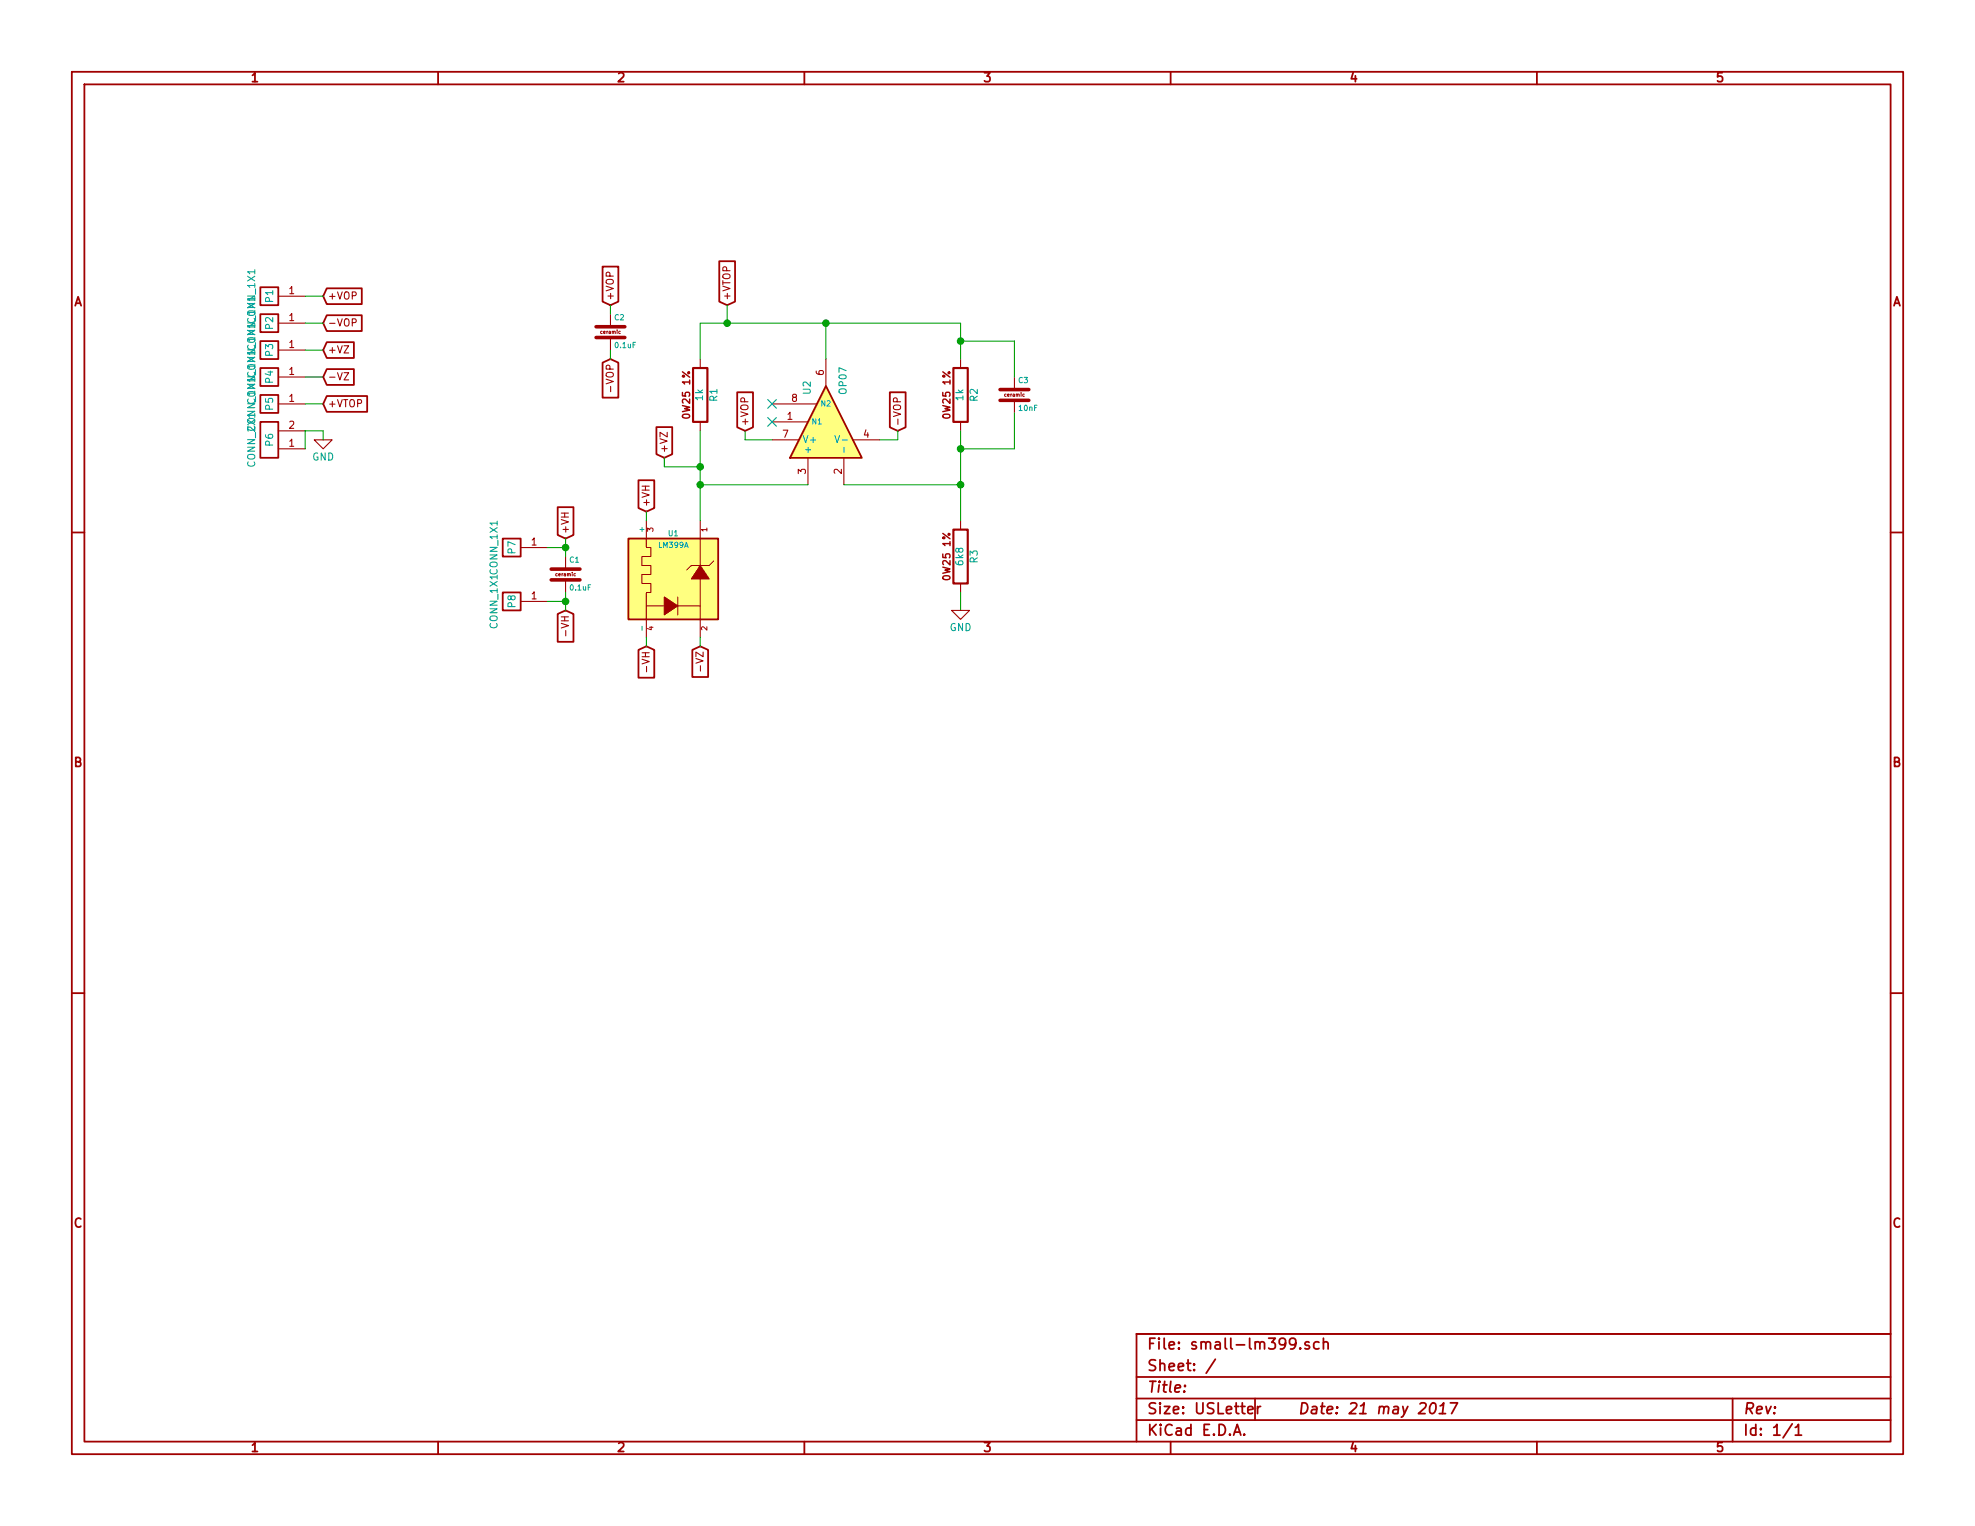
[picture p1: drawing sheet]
EESchema Schematic File Version 2
LIBS:PL_analog_ICs
LIBS:PL_capacitors
LIBS:PL_comms
LIBS:PL_connectors
LIBS:PL_diodes
LIBS:PL_displays
LIBS:PL_inductors
LIBS:PL_LEDs
LIBS:PL_microcontrollers
LIBS:PL_mounting_holes
LIBS:PL_opamps
LIBS:PL_opto
LIBS:PL_power
LIBS:PL_references
LIBS:PL_regulators
LIBS:PL_relays
LIBS:PL_resistors
LIBS:PL_switchers
LIBS:PL_switches
LIBS:PL_transistors
LIBS:power
LIBS:device
LIBS:transistors
LIBS:conn
LIBS:linear
LIBS:regul
LIBS:74xx
LIBS:cmos4000
LIBS:adc-dac
LIBS:memory
LIBS:xilinx
LIBS:special
LIBS:microcontrollers
LIBS:dsp
LIBS:microchip
LIBS:analog_switches
LIBS:motorola
LIBS:texas
LIBS:intel
LIBS:audio
LIBS:interface
LIBS:digital-audio
LIBS:philips
LIBS:display
LIBS:cypress
LIBS:siliconi
LIBS:opto
LIBS:atmel
LIBS:contrib
LIBS:valves
EELAYER 27 0
EELAYER END
$Descr USLetter 11000 8500
encoding utf-8
Sheet 1 1
Title ""
Date "21 may 2017"
Rev ""
Comp ""
Comment1 ""
Comment2 ""
Comment3 ""
Comment4 ""
$EndDescr
$Comp
L LM399A U1
U 1 1
P 3750 3200
F 0 "U1" H 3750 3425 30  0000 C CNN
F 1 "LM399A" H 3750 3360 30  0000 C CNN
F 2 "~" H 3700 3000 60  0000 C CNN
F 3 "~" H 3700 3000 60  0000 C CNN
	1    3750 3200
	1    0    0    -1  
$EndComp
$Comp
L OP07 U2
U 1 1
P 4600 2350
F 0 "U2" H 4750 2450 40  0000 L CNN
F 1 "OP07" H 4750 2250 40  0000 L CNN
F 2 "~" H 4600 2350 50  0000 C CNN
F 3 "~" H 4600 2350 50  0000 C CNN
	1    4600 2350
	0    -1   -1   0   
$EndComp
$Comp
L R_0W25_1PCT R2
U 1 1
P 5350 2200
F 0 "R2" V 5430 2200 40  0000 C CNN
F 1 "1k" V 5350 2200 40  0000 C CNN
F 2 "" V 5280 2200 30  0000 C CNN
F 3 "" H 5350 2200 30  0000 C CNN
	1    5350 2200
	1    0    0    -1  
$EndComp
Text GLabel 4150 2400 1    40   Input ~ 0
+VOP
Text GLabel 5000 2400 1    40   Input ~ 0
-VOP
Wire Wire Line
	4300 2450 4150 2450
Wire Wire Line
	4150 2450 4150 2400
NoConn ~ 4300 2350
NoConn ~ 4300 2250
Wire Wire Line
	4900 2450 5000 2450
Wire Wire Line
	5000 2450 5000 2400
$Comp
L R_0W25_1PCT R3
U 1 1
P 5350 3100
F 0 "R3" V 5430 3100 40  0000 C CNN
F 1 "6k8" V 5350 3100 40  0000 C CNN
F 2 "" V 5280 3100 30  0000 C CNN
F 3 "" H 5350 3100 30  0000 C CNN
	1    5350 3100
	1    0    0    -1  
$EndComp
Wire Wire Line
	4600 2000 4600 1800
Wire Wire Line
	3900 1800 5350 1800
Wire Wire Line
	5350 1800 5350 2000
Wire Wire Line
	5350 2400 5350 2900
Wire Wire Line
	4500 2700 3900 2700
Connection ~ 4600 1800
Connection ~ 3900 2700
Text GLabel 3600 2850 1    40   Input ~ 0
+VH
Wire Wire Line
	3600 2900 3600 2850
Text GLabel 3600 3600 3    40   Input ~ 0
-VH
Wire Wire Line
	3600 3550 3600 3600
Wire Wire Line
	4700 2700 5350 2700
Connection ~ 5350 2700
$Comp
L C_CER C3
U 1 1
P 5650 2200
F 0 "C3" H 5670 2260 30  0000 L BNN
F 1 "10nF" H 5670 2140 30  0000 L TNN
F 2 "" H 5688 2050 30  0000 C CNN
F 3 "" H 5650 2200 60  0000 C CNN
	1    5650 2200
	1    0    0    -1  
$EndComp
Wire Wire Line
	5350 1900 5650 1900
Wire Wire Line
	5650 1900 5650 2100
Connection ~ 5350 1900
Wire Wire Line
	5350 2500 5650 2500
Wire Wire Line
	5650 2500 5650 2300
Connection ~ 5350 2500
$Comp
L R_0W25_1PCT R1
U 1 1
P 3900 2200
F 0 "R1" V 3980 2200 40  0000 C CNN
F 1 "1k" V 3900 2200 40  0000 C CNN
F 2 "" V 3830 2200 30  0000 C CNN
F 3 "" H 3900 2200 30  0000 C CNN
	1    3900 2200
	1    0    0    -1  
$EndComp
Wire Wire Line
	3900 2000 3900 1800
Wire Wire Line
	3900 2400 3900 2900
$Comp
L C_CER C2
U 1 1
P 3400 1850
F 0 "C2" H 3420 1910 30  0000 L BNN
F 1 "0.1uF" H 3420 1790 30  0000 L TNN
F 2 "" H 3438 1700 30  0000 C CNN
F 3 "" H 3400 1850 60  0000 C CNN
	1    3400 1850
	1    0    0    -1  
$EndComp
Text GLabel 3150 3400 3    40   Input ~ 0
-VH
Text GLabel 3150 3000 1    40   Input ~ 0
+VH
$Comp
L C_CER C1
U 1 1
P 3150 3200
F 0 "C1" H 3170 3260 30  0000 L BNN
F 1 "0.1uF" H 3170 3140 30  0000 L TNN
F 2 "" H 3188 3050 30  0000 C CNN
F 3 "" H 3150 3200 60  0000 C CNN
	1    3150 3200
	1    0    0    -1  
$EndComp
Text GLabel 3400 1700 1    40   Input ~ 0
+VOP
Text GLabel 3400 2000 3    40   Input ~ 0
-VOP
Wire Wire Line
	3400 1950 3400 2000
Wire Wire Line
	3400 1700 3400 1750
Text GLabel 3700 2550 1    40   Input ~ 0
+VZ
Wire Wire Line
	3700 2550 3700 2600
Wire Wire Line
	3700 2600 3900 2600
Connection ~ 3900 2600
Text GLabel 3900 3600 3    40   Input ~ 0
-VZ
Wire Wire Line
	3900 3550 3900 3600
$Comp
L GND #PWR01
U 1 1
P 1800 2450
F 0 "#PWR01" H 1800 2250 50  0001 C CNN
F 1 "GND" H 1800 2350 40  0000 C CNN
F 2 "" H 1800 2450 50  0000 C CNN
F 3 "" H 1800 2450 50  0000 C CNN
	1    1800 2450
	1    0    0    -1  
$EndComp
Wire Wire Line
	5350 3300 5350 3400
Text GLabel 1800 1950 2    40   Input ~ 0
+VZ
Text GLabel 1800 2100 2    40   Input ~ 0
-VZ
Text GLabel 1800 1650 2    40   Input ~ 0
+VOP
Text GLabel 1800 1800 2    40   Input ~ 0
-VOP
Text GLabel 4050 1700 1    40   Input ~ 0
+VTOP
Wire Wire Line
	4050 1800 4050 1700
Connection ~ 4050 1800
Text GLabel 1800 2250 2    40   Input ~ 0
+VTOP
$Comp
L GND #PWR02
U 1 1
P 5350 3400
F 0 "#PWR02" H 5350 3200 50  0001 C CNN
F 1 "GND" H 5350 3300 40  0000 C CNN
F 2 "" H 5350 3400 50  0000 C CNN
F 3 "" H 5350 3400 50  0000 C CNN
	1    5350 3400
	1    0    0    -1  
$EndComp
$Comp
L CONN_1X1 P7
U 1 1
P 2850 3050
F 0 "P7" V 2850 3050 40  0000 C CNN
F 1 "CONN_1X1" V 2950 3050 40  0000 C CNN
F 2 "~" H 2900 3000 60  0000 C CNN
F 3 "~" H 2900 3000 60  0000 C CNN
	1    2850 3050
	-1   0    0    1   
$EndComp
Wire Wire Line
	3150 3000 3150 3100
Wire Wire Line
	3150 3050 3050 3050
Connection ~ 3150 3050
$Comp
L CONN_1X1 P8
U 1 1
P 2850 3350
F 0 "P8" V 2850 3350 40  0000 C CNN
F 1 "CONN_1X1" V 2950 3350 40  0000 C CNN
F 2 "~" H 2900 3300 60  0000 C CNN
F 3 "~" H 2900 3300 60  0000 C CNN
	1    2850 3350
	-1   0    0    1   
$EndComp
Wire Wire Line
	3150 3300 3150 3400
Wire Wire Line
	3050 3350 3150 3350
Connection ~ 3150 3350
$Comp
L CONN_1X1 P1
U 1 1
P 1500 1650
F 0 "P1" V 1500 1650 40  0000 C CNN
F 1 "CONN_1X1" V 1600 1650 40  0000 C CNN
F 2 "~" H 1550 1600 60  0000 C CNN
F 3 "~" H 1550 1600 60  0000 C CNN
	1    1500 1650
	-1   0    0    1   
$EndComp
$Comp
L CONN_1X1 P2
U 1 1
P 1500 1800
F 0 "P2" V 1500 1800 40  0000 C CNN
F 1 "CONN_1X1" V 1600 1800 40  0000 C CNN
F 2 "~" H 1550 1750 60  0000 C CNN
F 3 "~" H 1550 1750 60  0000 C CNN
	1    1500 1800
	-1   0    0    1   
$EndComp
$Comp
L CONN_1X1 P3
U 1 1
P 1500 1950
F 0 "P3" V 1500 1950 40  0000 C CNN
F 1 "CONN_1X1" V 1600 1950 40  0000 C CNN
F 2 "~" H 1550 1900 60  0000 C CNN
F 3 "~" H 1550 1900 60  0000 C CNN
	1    1500 1950
	-1   0    0    1   
$EndComp
$Comp
L CONN_1X1 P4
U 1 1
P 1500 2100
F 0 "P4" V 1500 2100 40  0000 C CNN
F 1 "CONN_1X1" V 1600 2100 40  0000 C CNN
F 2 "~" H 1550 2050 60  0000 C CNN
F 3 "~" H 1550 2050 60  0000 C CNN
	1    1500 2100
	-1   0    0    1   
$EndComp
$Comp
L CONN_1X1 P5
U 1 1
P 1500 2250
F 0 "P5" V 1500 2250 40  0000 C CNN
F 1 "CONN_1X1" V 1600 2250 40  0000 C CNN
F 2 "~" H 1550 2200 60  0000 C CNN
F 3 "~" H 1550 2200 60  0000 C CNN
	1    1500 2250
	-1   0    0    1   
$EndComp
Wire Wire Line
	1700 1650 1800 1650
Wire Wire Line
	1700 1800 1800 1800
Wire Wire Line
	1700 1950 1800 1950
Wire Wire Line
	1700 2100 1800 2100
Wire Wire Line
	1700 2250 1800 2250
Wire Wire Line
	1800 2400 1800 2450
$Comp
L CONN_2X1 P6
U 1 1
P 1500 2450
F 0 "P6" V 1500 2450 40  0000 C CNN
F 1 "CONN_2X1" V 1600 2450 40  0000 C CNN
F 2 "~" H 1550 2450 60  0000 C CNN
F 3 "~" H 1550 2450 60  0000 C CNN
	1    1500 2450
	-1   0    0    1   
$EndComp
Wire Wire Line
	1700 2500 1700 2400
Wire Wire Line
	1700 2400 1800 2400
$EndSCHEMATC
